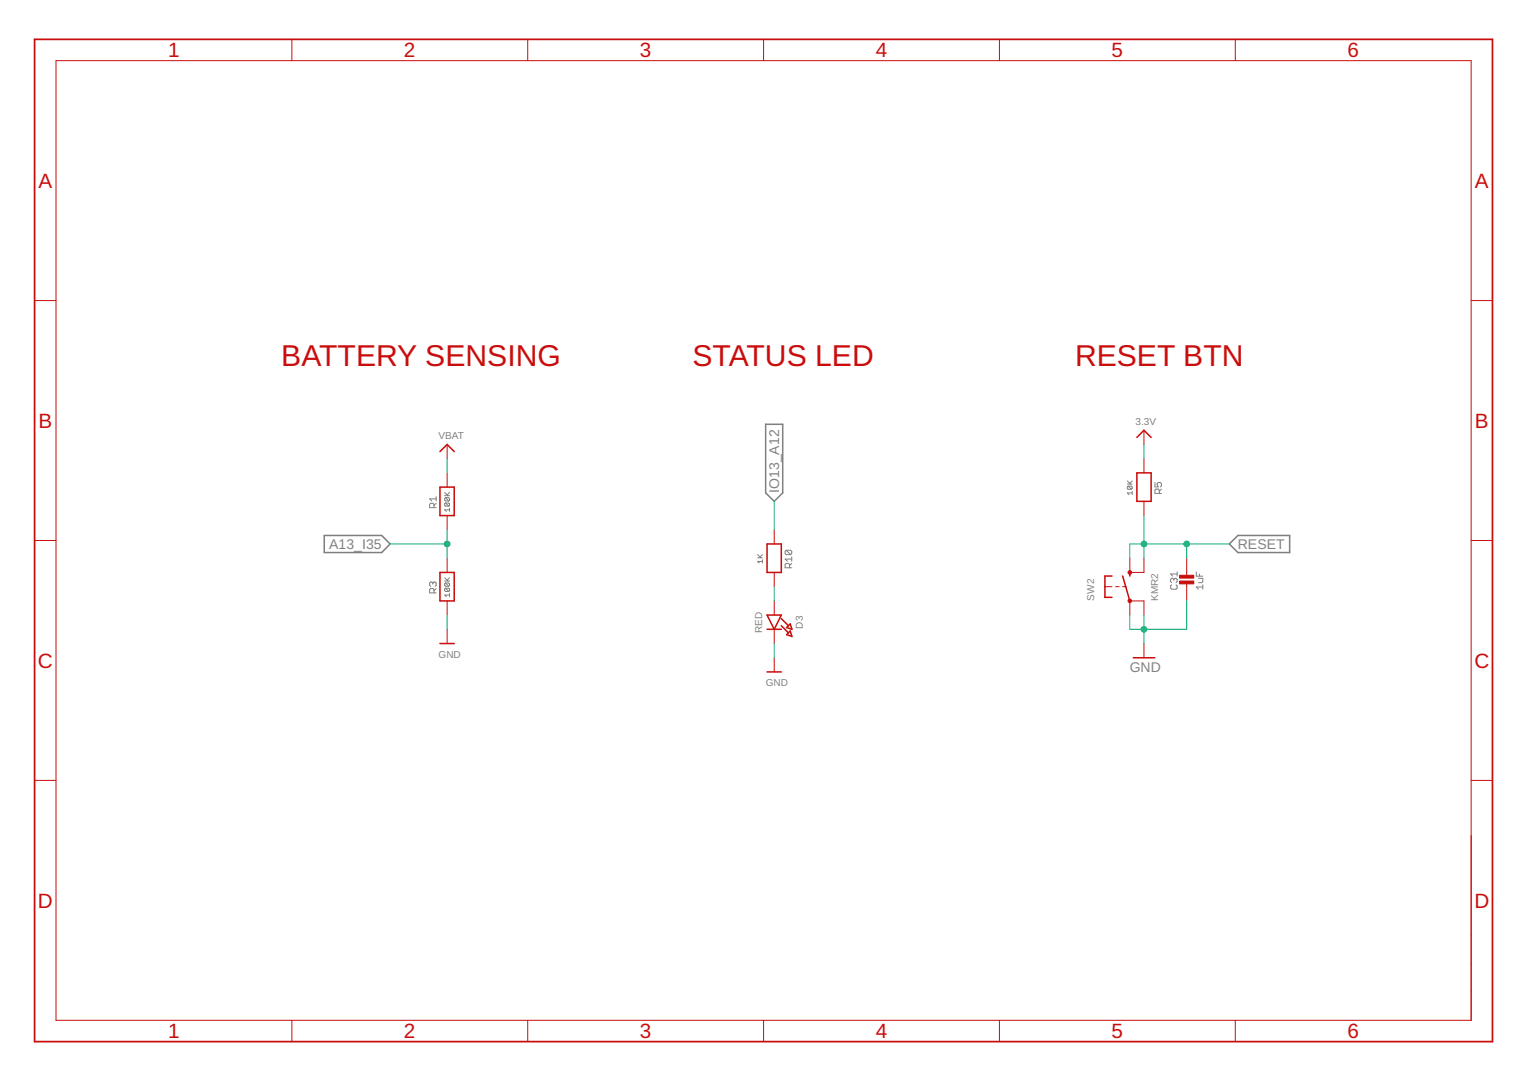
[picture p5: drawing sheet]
<svg xmlns="http://www.w3.org/2000/svg" width="297mm" height="210mm" viewBox="0 0 297 210" stroke-linecap="round" stroke-linejoin="round" font-family="sans-serif">
<g fill="none" stroke="#808080" stroke-width=".19">
<path d="M84.5 98.8v-.6l-.2-.2h-.5l-.2 .2v.6h1.3M84.9 98l-.4 .4M84.9 97.1h-1.3l.5 .5M84.9 96.7v.9M86.6 96.5h.9M86.6 95.9l.6 .6M86.7 96.9h.6l.2 .2v.3l-.2 .1M86.7 97.9h.6l.2 .2v.3l-.2 .2M86.7 97.9l-.1 .2v.3l.1 .2h.6M86.7 96.9l-.1 .2v.3l.1 .1h.6M86.7 97.9l.6 .7M86.7 96.9l.6 .6"/>
<path d="M87.5 99.3h-.9l.3 .3M87.5 99v.6M87.5 95.9l-.5 .5M219.4 94.3h1M219.4 93.6l.7 .7M219.6 94.7h.6l.2 .1v.3l-.2 .2M219.6 94.7l-.2 .1v.3l.2 .2h.6M219.6 94.7l.6 .6M220.4 96h-1l.4 .3M220.4 95.7v.6M220.4 93.6l-.5 .5M224.8 94v.8h.6l-.2-.4 .2-.4h.5l.2 .2v.4l-.2 .2"/>
<path d="M225.7 96.1v-.7l-.3-.2h-.4l-.2 .2v.7h1.3M226.1 95.2l-.4 .5M84.3 113.5l-.2-.2-.5 .2v.5l.2 .2M84.3 113.5l.2-.2 .4 .2v.5l-.2 .2M84.3 113.5v.2M84.5 115.4v-.6l-.2-.2h-.5l-.2 .2v.6h1.3M84.9 114.6l-.4 .4M86.6 113.1h.9M86.6 112.5l.6 .6M86.7 113.5h.6l.2 .2v.3l-.2 .2M86.7 114.5h.6l.2 .2v.3l-.2 .2M86.7 113.5l-.1 .2v.3l.1 .2h.6"/>
<path d="M86.7 114.5l-.1 .2v.3l.1 .2h.6M86.7 114.5l.6 .7M86.7 113.5l.6 .7M87.5 115.6v.6M87.5 115.9h-.9l.3 .3M87.5 112.5l-.5 .5M147.5 108.6h.9M147.5 108l.6 .6M148.4 109.3h-.9l.3 .3M148.4 109v.6M148.4 108l-.5 .5M153 107.1l-.2 .3v.4l.2 .2h.9"/>
<path d="M153 107.1h.9l.2 .3v.4l-.2 .2M153 107.1l.9 .9M153.7 110.6v-.7l-.2-.2h-.5l-.2 .2v.7h1.3M154.1 109.7l-.4 .4M154.1 108.9h-1.3l.5 .4M154.1 108.4v.9M228.1 113.9l-.2 .2v.4l.2 .2h.8l.2-.2v-.4l-.2-.2M228.5 112.8l-.2-.2-.4 .2v.4l.2 .3M228.5 112.8l.2-.2 .4 .2v.4l-.2 .3M228.5 112.8v.2M229.1 111.3v.9M229.1 111.8h-1.2l.4 .4"/>
<path d="M232.9 111.3v.9h1.2M233.3 112.6h.8v.6l-.2 .3h-.6M233.5 111.8v.4M234.1 114.3h-1.2l.4 .4M234.1 113.9v.8"/>
</g>
<path d="M149 82.6h3.4v13.4l-1.7 1.6-1.7-1.6zM63.1 104.3h11.2l1.6 1.6-1.6 1.7h-11.2zM239.3 105.9l1.7-1.6h10v3.3h-10z" fill="none" stroke="#808080" stroke-width=".3"/>
<g fill="none" stroke="#c90d0c" stroke-width=".3">
<path d="M85.6 94.8h2.8v5.6h-2.8zM85.6 87.9l1.4-1.3 1.4 1.3M221.3 85.2l1.4-1.4 1.4 1.4M221.3 92.1h2.8v5.5h-2.8zM85.6 111.5h2.8v5.5h-2.8zM149.3 119.8h2.8l-1.4 2.7zM149.3 105.9h2.8v5.6h-2.8zM216.5 112.2h-1.4v4.1h1.4M218.5 112.2l1.4 4.8M219.9 111.5v.7M85.6 125.3h2.8M149.3 122.5h2.8"/>
<path d="M149.3 130.8h2.8M152.1 121.8l1.4 1.4M152.1 120.5l1.4 1.3M153.1 122.2l.7-.7 .4 1zM153.1 123.6l.7-.7 .4 1zM220.6 128.1h4.2"/>
</g>
<g fill="none" stroke="#c90d0c" stroke-width=".19">
<path d="M10.9 11.8h275.5v186.9h-275.5zM56.8 7.7v4.1M102.7 7.7v4.1M148.6 7.7v4.1M194.5 7.7v4.1M240.5 7.7v4.1M6.7 58.5h4.2M286.4 58.5h4.1M87 86.6v2.7M87 92.1v2.7M222.7 83.8v2.8M222.7 89.3v2.8"/>
<path d="M222.7 97.6v2.8M6.7 105.2h4.2M87 100.4v2.8M87 108.7v2.8M87 117v2.8M150.7 103.2v2.7M150.7 111.5v2.7M150.7 117v2.8M215.1 114.2h1.4M217.1 114.2h.7M218.5 114.2h.7M219.9 108.7v2.8h2.8v-2.8"/>
<path d="M219.9 119.8v-2.8h2.8v2.8M231 108.7v3.6M231 113.4v3.6M286.4 105.2h4.1M87 122.5v2.8M150.7 122.5v2.8M150.7 128.1v2.7M222.7 125.3v2.8M6.7 152h4.2M286.4 152h4.1M56.8 198.7v4.1M102.7 198.7v4.1"/>
<path d="M148.6 198.7v4.1M194.5 198.7v4.1M240.5 198.7v4.1"/>
</g>
<g fill="#c90d0c" stroke="#c90d0c" stroke-width=".19">
<circle cx="219.9" cy="117" r=".35"/>
<circle cx="219.9" cy="111.5" r=".36"/>
</g>
<g fill="#c90d0c" stroke="#c90d0c" stroke-width=".19">
<path d="M229.6 113.1h2.8v.6h-2.8z"/>
<path d="M229.6 112h2.8v.6h-2.8z"/>
</g>
<path d="M6.7 7.7h283.8v195.1h-283.8z" fill="none" stroke="#c90d0c" stroke-width=".34"/>
<g fill="none" stroke="#0dab76" stroke-width=".19">
<path d="M87 89.3v2.8M150.7 97.6v5.6M222.7 86.6v2.7M75.9 105.9h11.1M87 103.2v5.5M87 119.8v2.7M150.7 114.2v2.8M222.7 100.4v8.3M222.7 119.8v5.5M231 117v5.5h-11.1v-2.7M231 105.9v2.8M239.3 105.9h-19.4v2.8"/>
<path d="M150.7 125.3v2.8"/>
</g>
<g fill="#0dab76" stroke="#0dab76" stroke-width=".19">
<circle cx="222.7" cy="122.5" r=".55"/>
<circle cx="222.7" cy="105.9" r=".55"/>
<circle cx="231" cy="105.9" r=".55"/>
<circle cx="87" cy="105.9" r=".55"/>
</g>
<g font-size="5.9" fill="#c90d0c">
<text x="54.8" y="71.3">BATTERY SENSING</text>
<text x="134.8" y="71.3">STATUS LED</text>
<text x="209.3" y="71.3">RESET BTN</text>
</g>
<g font-size="4" fill="#c90d0c">
<text x="32.7" y="11.1">1</text>
<text x="78.6" y="11.1">2</text>
<text x="124.5" y="11.1">3</text>
<text x="170.5" y="11.1">4</text>
<text x="216.4" y="11.1">5</text>
<text x="262.3" y="11.1">6</text>
<text x="7.5" y="36.6">A</text>
<text x="287.1" y="36.6">A</text>
<text x="7.5" y="83.3">B</text>
<text x="287.1" y="83.3">B</text>
<text x="7.4" y="130">C</text>
<text x="287" y="130">C</text>
<text x="7.4" y="176.7">D</text>
<text x="287" y="176.7">D</text>
<text x="32.7" y="202.2">1</text>
<text x="78.6" y="202.2">2</text>
<text x="124.5" y="202.2">3</text>
<text x="170.5" y="202.2">4</text>
<text x="216.4" y="202.2">5</text>
<text x="262.3" y="202.2">6</text>
</g>
<g font-size="2.7" fill="#808080">
<text x="151.7" y="96" transform="rotate(-90 151.7 96)">IO13_A12</text>
<text x="64.1" y="106.9">A13_I35</text>
<text x="241" y="106.9">RESET</text>
<text x="219.9" y="130.8">GND</text>
</g>
<g font-size="1.9" fill="#808080">
<text x="221" y="82.7">3.3V</text>
<text x="85.4" y="85.4">VBAT</text>
<text x="213" y="117" transform="rotate(-90 213 117)">SW2</text>
<text x="225.5" y="117" transform="rotate(-90 225.5 117)">KMR2</text>
<text x="148.4" y="123.2" transform="rotate(-90 148.4 123.2)">RED</text>
<text x="156.2" y="122.4" transform="rotate(-90 156.2 122.4)">D3</text>
<text x="85.4" y="128.1">GND</text>
<text x="149" y="133.6">GND</text>
</g>
</svg>
